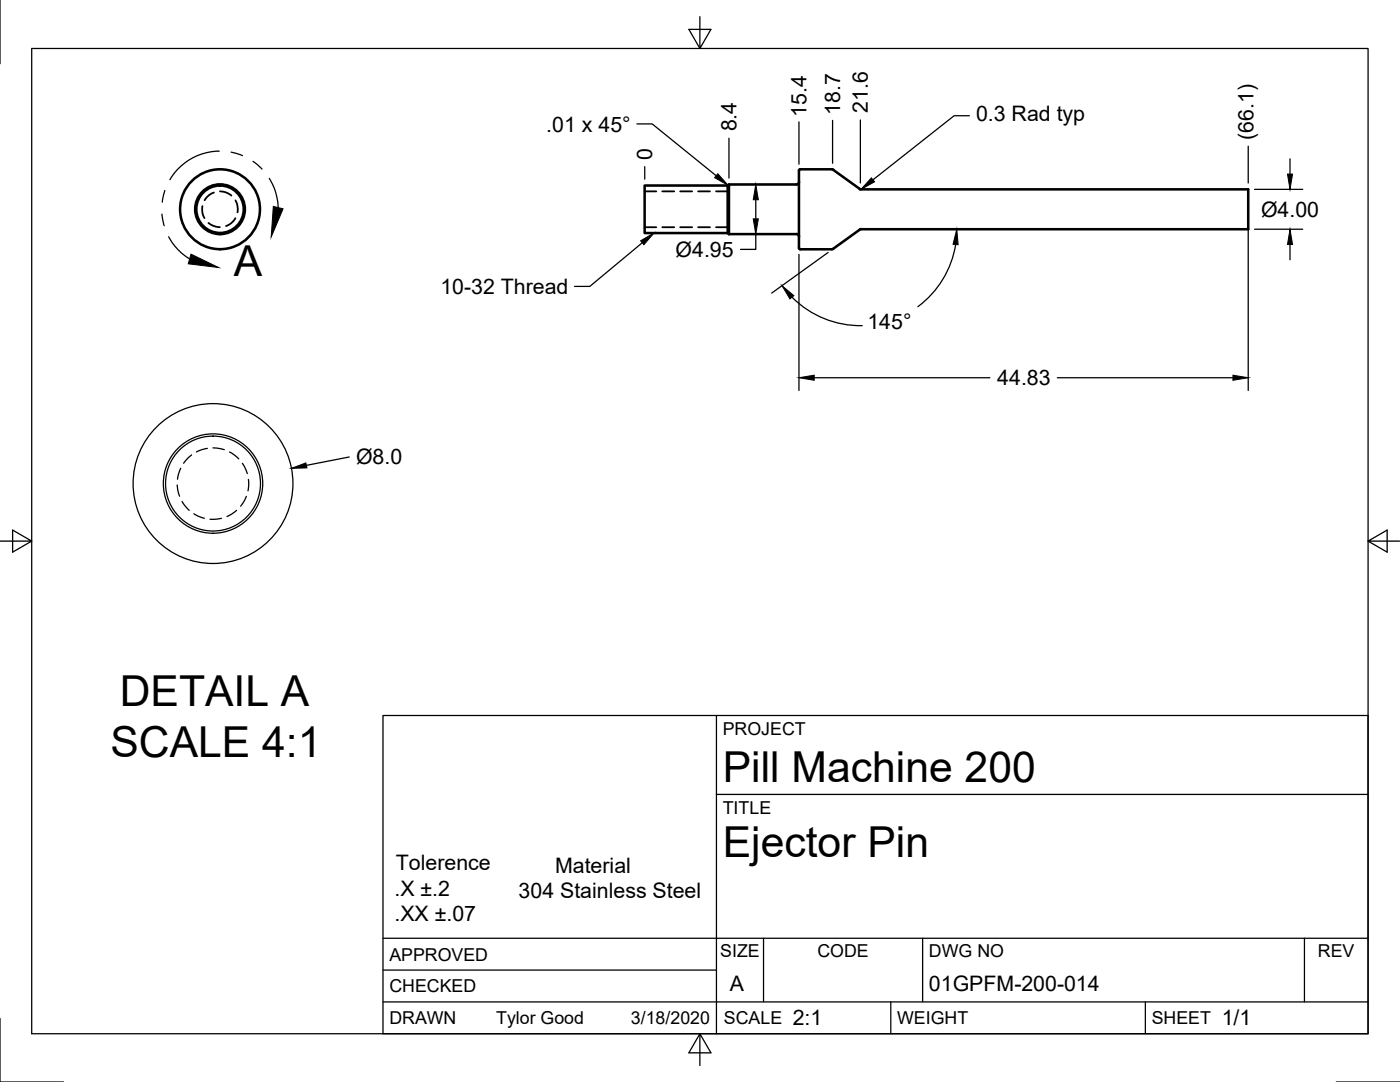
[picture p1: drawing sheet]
<svg xmlns="http://www.w3.org/2000/svg" width="279mm" height="216mm" viewBox="0 0 279 216" stroke-linecap="round" stroke-linejoin="round" font-family="sans-serif">
<!-- layer: Visible -->
<g fill="none" stroke="#000" stroke-width=".51">
<path d="M128.7 37h16.5v9.5h-16.5zM145.5 36.8v9.9M159.5 36.3l-.3 .4-.2 .1h-13.5l-.3 .3M171.6 37.7l-5.4-3.9h-6.5l-.2 .1-.1 15.6 .2 .2h6.6l5.4-3.9M171.6 37.7l.3 .1M171.9 37.8h77.2v7.9h-77.2M145.2 46.5l.3 .2M145.5 46.7h13.5l.4 .3 .1 .2M171.9 45.7l-.3 .1"/>
<circle cx="43.9" cy="41.8" r="4.7"/>
<circle cx="43.9" cy="41.8" r="5"/>
<circle cx="43.9" cy="41.8" r="8"/>
</g>
<!-- layer: Hidden -->
<g fill="none" stroke="#000" stroke-width=".36">
<path d="M42.7 38.4a3.3 3.3 0 0 0-1.9 1.6M43.9 38.2a3.5 3.5 0 0 1 2.3 .8M47 40a3.6 3.6 0 0 1 .4 2.4M128.7 38.2h2.3M132.2 38.2h2.4M135.7 38.2h2.4M139.3 38.2h2.4M142.9 38.2h2.3M40.4 41.1l-.1 .5a3.1 3.1 0 0 0 .5 1.9M41.6 44.5a3.5 3.5 0 0 0 2.3 .8M47 43.5l-.1 .2a3.5 3.5 0 0 1-1.8 1.4M128.7 45.3h2.3"/>
<path d="M132.2 45.3h2.4M135.7 45.3h2.4M139.3 45.3h2.4M142.9 45.3h2.3"/>
</g>
<!-- layer: Visible -->
<g fill="none" stroke="#000" stroke-width=".25">
<circle cx="42.5" cy="96.5" r="9.5"/>
<circle cx="42.5" cy="96.5" r="9.9"/>
<circle cx="42.5" cy="96.5" r="16"/>
</g>
<!-- layer: Hidden -->
<g fill="none" stroke="#000" stroke-width=".25">
<path d="M35.4 96.8l.4 2.2M36.1 93.4l-.5 1.2-.2 1M38.2 90.8l-1.6 1.6M41.4 89.5l-1.2 .2-1 .5M42.5 89.4l2.3 .3M45.8 90.2l1.8 1.4M48.4 92.5l1 2M49.2 99l-1.2 2M49.6 95.7v1.2l-.1 1M36.3 100.1l1.5 1.7M38.7 102.5l.8 .5 1.3 .4M44.2 103.4l-2.3 .2"/>
<path d="M47.2 101.8l-1 .8-.9 .5"/>
</g>
<!-- layer: Border -->
<path d="M0 0v12.7M6.3 9.7h266.7v196.6h-266.7zM139.7 3.3v6.4l2.2-3.8h-4.4l2.2 3.8M0 108h6.3l-3.8-2.2v4.4l3.8-2.2M273 108l3.8 2.2v-4.4l-3.8 2.2h6.4M0 203.2v12.7h12.7M139.7 206.3l-2.2 3.8h4.4l-2.2-3.8v6.3M266.7 215.9h12.7" fill="none" stroke="#000" stroke-width=".25"/>
<!-- layer: Titleblock -->
<path d="M76.4 142.8h196.6v63.5h-196.6zM143 158.5h130M143 142.8v63.5M76.4 199.9h196.6M76.4 193.6h66.6M76.4 187.2h196.6M152.4 187.2v12.7M177.8 199.9v6.4M184.1 187.2v12.7M228.6 199.9v6.4M260.3 187.2v12.7" fill="none" stroke="#000" stroke-width=".25"/>
<!-- layer: Annotations -->
<path d="M32.9 38l-.5 2.3M43.8 30.2a11.5 11.5 0 0 0-9.9 5.7M46.1 30.4l2.3 .7M50.5 32.2l1.8 1.5M53.7 35.6l.2 .2a11.8 11.8 0 0 1 1.6 5.6M127.1 24.7h3.1l12.7 10.4M193.5 23.1h-3.1l-16.2 12.8M32.3 42.7l.5 2.3M33.7 47.2l.1 .3a11.7 11.7 0 0 0 4 4.2M128.2 48.5l-10.5 8.7h-3" fill="none" stroke="#000" stroke-width=".25"/>
<path d="M143.3 34.7l2 2.3-2.7-1.5zM173.9 35.5l.6 .8-2.7 1.5zM38.1 50.7l5.5 2.7-6-.8zM54.5 41.2l2 .5-2.4 5.6zM127.8 48l2.7-1.5-2 2.3z" fill="#000" stroke="#000" stroke-width=".2"/>
<!-- layer: Dimensions -->
<g fill="none" stroke="#000" stroke-width=".25">
<path d="M128.7 33.3v2.5M145.5 27.6v7.9M146.7 36.8h6.7M150.8 39.9v3.8M159.4 24.3v8.5M166.2 24v8.6M171.7 23.9v12.6M249.1 29.2v7.3M249.1 39.1v38.8M250.4 37.8h9.6M257.5 31.7v3M146.7 46.7h6.7"/>
<path d="M150.8 46.7v3.1h-3M158.1 59.3a19.3 19.3 0 0 0 14 5.7M159.4 50.8v27.1M165.3 50.4l-11.3 8.1M190.7 48.8a19.3 19.3 0 0 1-7.5 12.4M250.4 45.7h9.6M257.5 48.8v3M162.5 75.4h35M211 75.4h35.1M69.7 91.2l-8.5 1.7"/>
</g>
<path d="M150.8 36.8l.5 3.1h-1zM256.9 34.7h1.1l-.5 3.1zM150.3 43.7h1l-.5 3zM156.1 57l2.3 2-.8 .6zM190.9 45.7l.3 3.1-1-.1zM257.5 45.7l.5 3.1h-1.1zM159.4 75.4l3.1-.5v1zM246.1 74.9l3 .5-3 .5zM58.2 93.5l2.8-1.1 .3 1z" fill="#000" stroke="#000" stroke-width=".2"/>
<g font-size="8.5">
<text x="46.7" y="55">A</text>
<text x="23.9" y="140.8">DETAIL A</text>
<text x="22" y="151.1">SCALE 4:1</text>
<text x="144.3" y="156">Pill Machine 200</text>
<text x="144.3" y="171">Ejector Pin</text>
</g>
<g font-size="4.3">
<text x="161" y="23.3" transform="rotate(-90 161 23.3)">15.4</text>
<text x="167.7" y="23" transform="rotate(-90 167.7 23)">18.7</text>
<text x="173.2" y="22.5" transform="rotate(-90 173.2 22.5)">21.6</text>
<text x="109" y="26.2">.01 x 45°</text>
<text x="147" y="26.2" transform="rotate(-90 147 26.2)">8.4</text>
<text x="194.8" y="24.2">0.3 Rad typ</text>
<text x="250.2" y="27.9" transform="rotate(-90 250.2 27.9)">(66.1)</text>
<text x="130.2" y="31.9" transform="rotate(-90 130.2 31.9)">0</text>
<text x="251.7" y="43.2">Ø4.00</text>
<text x="134.8" y="51.2">Ø4.95</text>
<text x="87.9" y="58.7">10-32 Thread</text>
<text x="173.1" y="65.6">145°</text>
<text x="199" y="76.9">44.83</text>
<text x="71.1" y="92.7">Ø8.0</text>
<text x="79" y="173.6">Tolerence</text>
<text x="78.7" y="178.7">.X ±.2</text>
<text x="103.5" y="179.3">304 Stainless Steel</text>
<text x="110.8" y="174.2">Material</text>
<text x="78.7" y="183.8">.XX ±.07</text>
<text x="145.7" y="197.7">A</text>
<text x="185.4" y="197.7">01GPFM-200-014</text>
<text x="158.2" y="204.6">2:1</text>
<text x="243.8" y="204.6">1/1</text>
</g>
<g font-size="3.5">
<text x="144.3" y="146.6">PROJECT</text>
<text x="144.3" y="162.3">TITLE</text>
<text x="77.7" y="191.7">APPROVED</text>
<text x="143.7" y="191">SIZE</text>
<text x="163.1" y="191">CODE</text>
<text x="185.4" y="191">DWG NO</text>
<text x="263" y="191">REV</text>
<text x="77.7" y="198">CHECKED</text>
<text x="77.7" y="204.4">DRAWN</text>
<text x="99" y="204.4">Tylor Good</text>
<text x="125.9" y="204.4">3/18/2020</text>
<text x="144.5" y="204.4">SCALE</text>
<text x="179" y="204.4">WEIGHT</text>
<text x="229.8" y="204.4">SHEET</text>
</g>
</svg>
